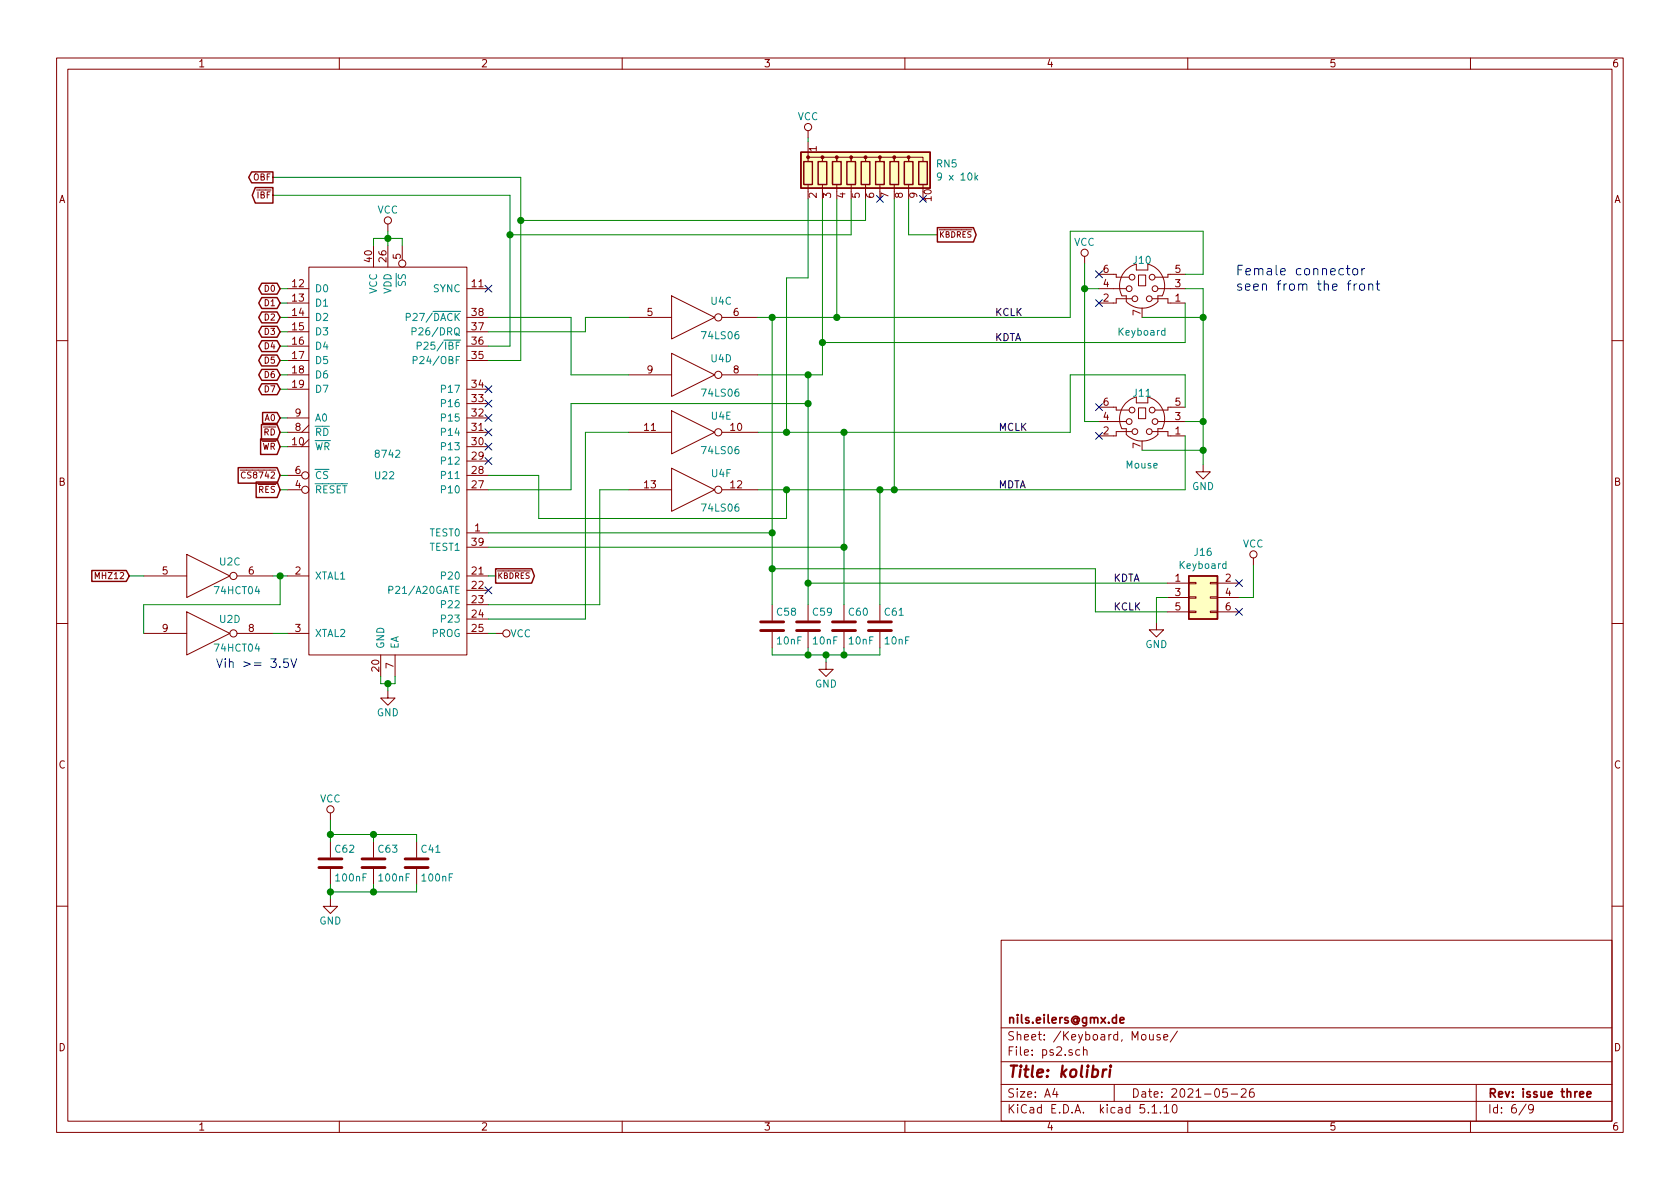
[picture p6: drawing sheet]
EESchema Schematic File Version 4
EELAYER 30 0
EELAYER END
$Descr A4 11693 8268
encoding utf-8
Sheet 6 9
Title "kolibri"
Date "2021-05-26"
Rev "issue three"
Comp "nils.eilers@gmx.de"
Comment1 ""
Comment2 ""
Comment3 ""
Comment4 ""
$EndDescr
$Comp
L main-rescue:8742 U22
U 1 1
P 2700 3250
F 0 "U22" H 2600 3200 50  0000 L CNN
F 1 "8742" H 2600 3350 50  0000 L CNN
F 2 "kolibri:DIP-40" H 2700 3500 50  0001 C CNN
F 3 "" H 2700 3500 50  0000 C CNN
	1    2700 3250
	1    0    0    -1  
$EndComp
$Comp
L main-rescue:Mini-DIN_6pins_ver2 J10
U 1 1
P 7950 2000
F 0 "J10" H 7950 2200 50  0000 C CNN
F 1 "Keyboard" H 7950 1700 50  0000 C CNN
F 2 "kolibri:EB-DIOS-M06" H 7950 2020 50  0001 C CNN
F 3 "" H 7950 2020 50  0000 C CNN
	1    7950 2000
	1    0    0    -1  
$EndComp
$Comp
L main-rescue:Mini-DIN_6pins_ver2 J11
U 1 1
P 7950 2925
F 0 "J11" H 7950 3125 50  0000 C CNN
F 1 "Mouse" H 7950 2625 50  0000 C CNN
F 2 "kolibri:EB-DIOS-M06" H 7950 2945 50  0001 C CNN
F 3 "" H 7950 2945 50  0000 C CNN
	1    7950 2925
	1    0    0    -1  
$EndComp
$Comp
L main-rescue:74LS06 U4
U 5 1
P 4825 3000
F 0 "U4" H 5020 3115 50  0000 C CNN
F 1 "74LS06" H 5015 2875 50  0000 C CNN
F 2 "kolibri:DIP-14" H 4825 3000 50  0001 C CNN
F 3 "" H 4825 3000 50  0000 C CNN
	5    4825 3000
	1    0    0    -1  
$EndComp
$Comp
L main-rescue:74LS06 U4
U 6 1
P 4825 3400
F 0 "U4" H 5020 3515 50  0000 C CNN
F 1 "74LS06" H 5015 3275 50  0000 C CNN
F 2 "kolibri:DIP-14" H 4825 3400 50  0001 C CNN
F 3 "" H 4825 3400 50  0000 C CNN
	6    4825 3400
	1    0    0    -1  
$EndComp
Text GLabel 1950 2000 0    43   3State ~ 0
D0
Text GLabel 1950 2100 0    43   3State ~ 0
D1
Text GLabel 1950 2200 0    43   3State ~ 0
D2
Text GLabel 1950 2300 0    43   3State ~ 0
D3
Text GLabel 1950 2400 0    43   3State ~ 0
D4
Text GLabel 1950 2500 0    43   3State ~ 0
D5
Text GLabel 1950 2600 0    43   3State ~ 0
D6
Text GLabel 1950 2700 0    43   3State ~ 0
D7
Text GLabel 1950 2900 0    43   Input ~ 0
A0
Text GLabel 1950 3000 0    43   Input ~ 0
~RD
Text GLabel 1950 3100 0    43   Input ~ 0
~WR
Text GLabel 1950 3300 0    43   Input ~ 0
~CS8742
Text GLabel 1950 3400 0    43   Input ~ 0
~RES
Wire Wire Line
	2000 2000 1950 2000
Wire Wire Line
	2000 2100 1950 2100
Wire Wire Line
	2000 2200 1950 2200
Wire Wire Line
	2000 2300 1950 2300
Wire Wire Line
	2000 2400 1950 2400
Wire Wire Line
	2000 2500 1950 2500
Wire Wire Line
	2000 2600 1950 2600
Wire Wire Line
	2000 2700 1950 2700
Wire Wire Line
	2000 2900 1950 2900
Wire Wire Line
	2000 3000 1950 3000
Wire Wire Line
	2000 3100 1950 3100
Wire Wire Line
	2000 3300 1950 3300
Wire Wire Line
	2000 3400 1950 3400
$Comp
L main-rescue:GND #PWR0117
U 1 1
P 2700 4800
F 0 "#PWR0117" H 2700 4550 50  0001 C CNN
F 1 "GND" H 2700 4650 50  0000 C CNN
F 2 "" H 2700 4800 50  0000 C CNN
F 3 "" H 2700 4800 50  0000 C CNN
	1    2700 4800
	1    0    0    -1  
$EndComp
Wire Wire Line
	2650 4700 2650 4750
Wire Wire Line
	2650 4750 2700 4750
Wire Wire Line
	2750 4750 2750 4700
Connection ~ 2700 4750
$Comp
L main-rescue:VCC #PWR0110
U 1 1
P 2700 1600
F 0 "#PWR0110" H 2700 1450 50  0001 C CNN
F 1 "VCC" H 2700 1750 50  0000 C CNN
F 2 "" H 2700 1600 50  0000 C CNN
F 3 "" H 2700 1600 50  0000 C CNN
	1    2700 1600
	1    0    0    -1  
$EndComp
NoConn ~ 3400 2000
$Comp
L main-rescue:VCC #PWR0109
U 1 1
P 5625 950
F 0 "#PWR0109" H 5625 800 50  0001 C CNN
F 1 "VCC" H 5625 1100 50  0000 C CNN
F 2 "" H 5625 950 50  0000 C CNN
F 3 "" H 5625 950 50  0000 C CNN
	1    5625 950 
	1    0    0    -1  
$EndComp
NoConn ~ 7650 1900
NoConn ~ 7650 2100
NoConn ~ 7650 2825
NoConn ~ 7650 3025
$Comp
L main-rescue:VCC #PWR0111
U 1 1
P 7550 1825
F 0 "#PWR0111" H 7550 1675 50  0001 C CNN
F 1 "VCC" H 7550 1975 50  0000 C CNN
F 2 "" H 7550 1825 50  0000 C CNN
F 3 "" H 7550 1825 50  0000 C CNN
	1    7550 1825
	-1   0    0    -1  
$EndComp
$Comp
L main-rescue:GND #PWR0112
U 1 1
P 8375 3225
F 0 "#PWR0112" H 8375 2975 50  0001 C CNN
F 1 "GND" H 8375 3075 50  0000 C CNN
F 2 "" H 8375 3225 50  0000 C CNN
F 3 "" H 8375 3225 50  0000 C CNN
	1    8375 3225
	-1   0    0    -1  
$EndComp
Wire Wire Line
	5275 2200 5375 2200
Wire Wire Line
	5275 2600 5625 2600
Wire Wire Line
	5275 3000 5475 3000
Wire Wire Line
	6125 3400 5475 3400
Wire Wire Line
	5625 950  5625 975 
$Comp
L main-rescue:C C61
U 1 1
P 6125 4350
F 0 "C61" H 6150 4450 50  0000 L CNN
F 1 "10nF" H 6150 4250 50  0000 L CNN
F 2 "kolibri:KERKO-5" H 6163 4200 50  0001 C CNN
F 3 "" H 6125 4350 50  0000 C CNN
	1    6125 4350
	1    0    0    -1  
$EndComp
$Comp
L main-rescue:C C60
U 1 1
P 5875 4350
F 0 "C60" H 5900 4450 50  0000 L CNN
F 1 "10nF" H 5900 4250 50  0000 L CNN
F 2 "kolibri:KERKO-5" H 5913 4200 50  0001 C CNN
F 3 "" H 5875 4350 50  0000 C CNN
	1    5875 4350
	1    0    0    -1  
$EndComp
$Comp
L main-rescue:C C59
U 1 1
P 5625 4350
F 0 "C59" H 5650 4450 50  0000 L CNN
F 1 "10nF" H 5650 4250 50  0000 L CNN
F 2 "kolibri:KERKO-5" H 5663 4200 50  0001 C CNN
F 3 "" H 5625 4350 50  0000 C CNN
	1    5625 4350
	1    0    0    -1  
$EndComp
$Comp
L main-rescue:C C58
U 1 1
P 5375 4350
F 0 "C58" H 5400 4450 50  0000 L CNN
F 1 "10nF" H 5400 4250 50  0000 L CNN
F 2 "kolibri:KERKO-5" H 5413 4200 50  0001 C CNN
F 3 "" H 5375 4350 50  0000 C CNN
	1    5375 4350
	1    0    0    -1  
$EndComp
Wire Wire Line
	5375 2200 5375 3700
Connection ~ 5375 2200
Wire Wire Line
	5625 2600 5625 2800
Connection ~ 5625 2600
Connection ~ 6125 3400
$Comp
L main-rescue:GND #PWR0115
U 1 1
P 5750 4600
F 0 "#PWR0115" H 5750 4350 50  0001 C CNN
F 1 "GND" H 5750 4450 50  0000 C CNN
F 2 "" H 5750 4600 50  0000 C CNN
F 3 "" H 5750 4600 50  0000 C CNN
	1    5750 4600
	-1   0    0    -1  
$EndComp
Wire Wire Line
	5375 4500 5375 4550
Wire Wire Line
	5375 4550 5625 4550
Wire Wire Line
	6125 4550 6125 4500
Wire Wire Line
	5875 4500 5875 4550
Connection ~ 5875 4550
Wire Wire Line
	5625 4500 5625 4550
Connection ~ 5625 4550
Wire Wire Line
	5750 4600 5750 4550
Connection ~ 5750 4550
Connection ~ 5625 2800
Wire Wire Line
	5475 3600 5475 3400
Connection ~ 5475 3400
Text Label 6925 2200 0    50   ~ 0
KCLK
Text Label 6925 2375 0    50   ~ 0
KDTA
Text Label 6950 3000 0    50   ~ 0
MCLK
Text Label 6950 3400 0    50   ~ 0
MDTA
Wire Wire Line
	5725 1375 5725 2375
$Comp
L main-rescue:74HCT04 U2
U 4 1
P 1450 4400
F 0 "U2" H 1600 4500 50  0000 C CNN
F 1 "74HCT04" H 1650 4300 50  0000 C CNN
F 2 "kolibri:DIP-14" H 1450 4400 50  0001 C CNN
F 3 "" H 1450 4400 50  0000 C CNN
	4    1450 4400
	1    0    0    -1  
$EndComp
Wire Wire Line
	1000 4000 900  4000
Text GLabel 900  4000 0    43   Input ~ 0
MHZ12
Text Notes 1500 4650 0    60   ~ 0
Vih >= 3.5V
$Comp
L main-rescue:C C62
U 1 1
P 2300 6000
F 0 "C62" H 2325 6100 50  0000 L CNN
F 1 "100nF" H 2325 5900 50  0000 L CNN
F 2 "kolibri:KERKO-5" H 2338 5850 50  0001 C CNN
F 3 "" H 2300 6000 50  0000 C CNN
	1    2300 6000
	1    0    0    -1  
$EndComp
$Comp
L main-rescue:C C63
U 1 1
P 2600 6000
F 0 "C63" H 2625 6100 50  0000 L CNN
F 1 "100nF" H 2625 5900 50  0000 L CNN
F 2 "kolibri:KERKO-5" H 2638 5850 50  0001 C CNN
F 3 "" H 2600 6000 50  0000 C CNN
	1    2600 6000
	1    0    0    -1  
$EndComp
$Comp
L main-rescue:VCC #PWR0120
U 1 1
P 2300 5700
F 0 "#PWR0120" H 2300 5550 50  0001 C CNN
F 1 "VCC" H 2300 5850 50  0000 C CNN
F 2 "" H 2300 5700 50  0000 C CNN
F 3 "" H 2300 5700 50  0000 C CNN
	1    2300 5700
	1    0    0    -1  
$EndComp
Wire Wire Line
	1900 4000 1950 4000
Wire Wire Line
	4375 3400 4175 3400
Wire Wire Line
	2600 1700 2600 1650
Wire Wire Line
	2600 1650 2700 1650
Wire Wire Line
	2800 1650 2800 1700
Wire Wire Line
	2700 1600 2700 1650
Connection ~ 2700 1650
Connection ~ 5375 3700
Connection ~ 5875 3800
Text GLabel 1900 1225 0    43   Output ~ 0
OBF
$Comp
L main-rescue:74HCT04 U2
U 3 1
P 1450 4000
F 0 "U2" H 1600 4100 50  0000 C CNN
F 1 "74HCT04" H 1650 3900 50  0000 C CNN
F 2 "kolibri:DIP-14" H 1450 4000 50  0001 C CNN
F 3 "" H 1450 4000 50  0000 C CNN
	3    1450 4000
	1    0    0    -1  
$EndComp
Wire Wire Line
	2000 4400 1900 4400
Wire Wire Line
	1950 4000 1950 4200
Wire Wire Line
	1950 4200 1000 4200
Wire Wire Line
	1000 4200 1000 4400
Connection ~ 1950 4000
Wire Wire Line
	2700 4750 2750 4750
Wire Wire Line
	5625 2600 5725 2600
Wire Wire Line
	5875 4550 6125 4550
Wire Wire Line
	5625 4550 5750 4550
Wire Wire Line
	5750 4550 5875 4550
Wire Wire Line
	5475 3400 5275 3400
Wire Wire Line
	2700 1650 2800 1650
Wire Wire Line
	2700 1650 2700 1700
Wire Wire Line
	5375 3700 5375 3950
Wire Wire Line
	1950 4000 2000 4000
Wire Wire Line
	3400 3700 5375 3700
Wire Wire Line
	3400 3800 5875 3800
Wire Wire Line
	2700 4750 2700 4800
$Comp
L main-rescue:GND #PWR0123
U 1 1
P 2300 6250
F 0 "#PWR0123" H 2300 6000 50  0001 C CNN
F 1 "GND" H 2300 6100 50  0000 C CNN
F 2 "" H 2300 6250 50  0000 C CNN
F 3 "" H 2300 6250 50  0000 C CNN
	1    2300 6250
	1    0    0    -1  
$EndComp
$Comp
L main-rescue:VCC #PWR0116
U 1 1
P 3450 4400
F 0 "#PWR0116" H 3450 4250 50  0001 C CNN
F 1 "VCC" V 3450 4575 50  0000 C CNN
F 2 "" H 3450 4400 50  0000 C CNN
F 3 "" H 3450 4400 50  0000 C CNN
	1    3450 4400
	0    1    1    0   
$EndComp
Wire Wire Line
	3450 4400 3400 4400
Wire Wire Line
	3400 2500 3625 2500
Wire Wire Line
	3625 2500 3625 1525
Text GLabel 1900 1350 0    43   Output ~ 0
~IBF
Wire Wire Line
	3400 2400 3550 2400
Wire Wire Line
	3550 1350 1900 1350
$Comp
L main-rescue:74LS06 U4
U 4 1
P 4825 2600
F 0 "U4" H 5020 2715 50  0000 C CNN
F 1 "74LS06" H 5015 2475 50  0000 C CNN
F 2 "kolibri:DIP-14" H 4825 2600 50  0001 C CNN
F 3 "" H 4825 2600 50  0000 C CNN
	4    4825 2600
	1    0    0    -1  
$EndComp
Wire Wire Line
	3400 3400 3975 3400
Wire Wire Line
	3975 2800 5625 2800
Wire Wire Line
	3400 4200 4175 4200
Wire Wire Line
	4175 3400 4175 4200
Wire Wire Line
	3400 4300 4075 4300
Wire Wire Line
	4075 4300 4075 3000
Wire Wire Line
	4075 3000 4375 3000
Wire Wire Line
	3400 2300 4075 2300
Wire Wire Line
	4075 2300 4075 2200
Wire Wire Line
	4075 2200 4375 2200
Wire Wire Line
	3400 2200 3975 2200
Wire Wire Line
	3975 2200 3975 2600
Wire Wire Line
	3975 2600 4375 2600
Text GLabel 3450 4000 2    39   Output ~ 0
~KBDRES
Wire Wire Line
	3975 3400 3975 2800
Wire Wire Line
	3750 3300 3400 3300
Wire Wire Line
	3750 3600 5475 3600
Wire Wire Line
	3750 3600 3750 3300
Wire Wire Line
	6525 1625 6325 1625
Wire Wire Line
	6325 1625 6325 1375
Wire Wire Line
	8250 2000 8375 2000
Wire Wire Line
	8375 2000 8375 2200
Wire Wire Line
	7950 2200 8375 2200
Connection ~ 8375 2200
Wire Wire Line
	8375 2200 8375 2925
Wire Wire Line
	7650 2000 7550 2000
Wire Wire Line
	7550 2000 7550 1825
Wire Wire Line
	8250 2100 8250 2375
Wire Wire Line
	7450 2200 7450 1600
Wire Wire Line
	7450 1600 8375 1600
Wire Wire Line
	8375 1600 8375 1900
Wire Wire Line
	8375 1900 8250 1900
Wire Wire Line
	7650 2925 7550 2925
Wire Wire Line
	7550 2925 7550 2000
Connection ~ 7550 2000
Wire Wire Line
	7950 3125 8375 3125
Connection ~ 8375 3125
Wire Wire Line
	8375 3125 8375 3225
Wire Wire Line
	8250 2925 8375 2925
Connection ~ 8375 2925
Wire Wire Line
	8375 2925 8375 3125
Wire Wire Line
	8250 3025 8250 3400
Wire Wire Line
	8250 3400 6225 3400
Wire Wire Line
	8250 2375 5725 2375
Connection ~ 5725 2375
Wire Wire Line
	5725 2375 5725 2600
Wire Wire Line
	8250 2825 8250 2600
Wire Wire Line
	8250 2600 7450 2600
Text Notes 8600 2025 0    67   ~ 0
Female connector\nseen from the front
$Comp
L main-rescue:GND #PWR0113
U 1 1
P 8050 4325
F 0 "#PWR0113" H 8050 4075 50  0001 C CNN
F 1 "GND" H 8050 4175 50  0000 C CNN
F 2 "" H 8050 4325 50  0000 C CNN
F 3 "" H 8050 4325 50  0000 C CNN
	1    8050 4325
	-1   0    0    -1  
$EndComp
$Comp
L main-rescue:VCC #PWR0114
U 1 1
P 8725 3925
F 0 "#PWR0114" H 8725 3775 50  0001 C CNN
F 1 "VCC" H 8725 4075 50  0000 C CNN
F 2 "" H 8725 3925 50  0000 C CNN
F 3 "" H 8725 3925 50  0000 C CNN
	1    8725 3925
	-1   0    0    -1  
$EndComp
Wire Wire Line
	8125 4150 8050 4150
Wire Wire Line
	8050 4150 8050 4325
Text Label 7750 4250 0    50   ~ 0
KCLK
Text Label 7750 4050 0    50   ~ 0
KDTA
Wire Wire Line
	2300 5800 2300 5850
Wire Wire Line
	2600 5850 2600 5800
Wire Wire Line
	2600 5800 2300 5800
Wire Wire Line
	2300 5800 2300 5700
Connection ~ 2300 5800
Wire Wire Line
	2300 6250 2300 6200
Wire Wire Line
	2300 6200 2600 6200
Connection ~ 2300 6200
Wire Wire Line
	2300 6200 2300 6150
Wire Wire Line
	2600 6150 2600 6200
Wire Wire Line
	5875 3800 5875 4200
Wire Wire Line
	6125 3400 6125 4200
NoConn ~ 3400 2700
NoConn ~ 3400 2800
NoConn ~ 3400 2900
NoConn ~ 3400 3000
$Comp
L main-rescue:74LS06 U4
U 3 1
P 4825 2200
F 0 "U4" H 5020 2315 50  0000 C CNN
F 1 "74LS06" H 5015 2075 50  0000 C CNN
F 2 "kolibri:DIP-14" H 4825 2200 50  0001 C CNN
F 3 "" H 4825 2200 50  0000 C CNN
	3    4825 2200
	1    0    0    -1  
$EndComp
Wire Wire Line
	1900 1225 3625 1225
NoConn ~ 3400 3200
NoConn ~ 3400 3100
Wire Wire Line
	3450 4000 3400 4000
NoConn ~ 3400 4100
$Comp
L main-rescue:C C41
U 1 1
P 2900 6000
F 0 "C41" H 2925 6100 50  0000 L CNN
F 1 "100nF" H 2925 5900 50  0000 L CNN
F 2 "kolibri:KERKO-5" H 2938 5850 50  0001 C CNN
F 3 "" H 2900 6000 50  0000 C CNN
	1    2900 6000
	1    0    0    -1  
$EndComp
Wire Wire Line
	2900 5850 2900 5800
Wire Wire Line
	2900 5800 2600 5800
Connection ~ 2600 5800
Wire Wire Line
	2900 6150 2900 6200
Wire Wire Line
	2900 6200 2600 6200
Connection ~ 2600 6200
$Comp
L Device:R_Network09 RN?
U 1 1
P 6025 1175
AR Path="/60F127A0/62061AFA" Ref="RN?"  Part="1" 
AR Path="/58C640AE/62061AFA" Ref="RN5"  Part="1" 
F 0 "RN5" H 6513 1221 50  0000 L CNN
F 1 "9 x 10k" H 6513 1130 50  0000 L CNN
F 2 "kolibri:R_Array_SIP10" V 6600 1175 50  0001 C CNN
F 3 "http://www.vishay.com/docs/31509/csc.pdf" H 6025 1175 50  0001 C CNN
	1    6025 1175
	1    0    0    -1  
$EndComp
Wire Wire Line
	6025 1375 6025 1525
Wire Wire Line
	6025 1525 3625 1525
Connection ~ 3625 1525
Wire Wire Line
	3625 1525 3625 1225
Wire Wire Line
	5625 2800 5625 4050
Wire Wire Line
	8125 4050 5625 4050
Connection ~ 5625 4050
Wire Wire Line
	5625 4050 5625 4200
Connection ~ 5375 3950
Wire Wire Line
	5375 3950 5375 4200
NoConn ~ 8625 4050
NoConn ~ 6425 1375
Wire Wire Line
	5375 2200 5825 2200
Wire Wire Line
	5625 1375 5625 1925
Wire Wire Line
	5625 1925 5475 1925
Wire Wire Line
	5475 1925 5475 3000
Connection ~ 5475 3000
Wire Wire Line
	5475 3000 5875 3000
Wire Wire Line
	5875 3000 7450 3000
Connection ~ 5875 3000
Wire Wire Line
	7450 3000 7450 2600
Wire Wire Line
	5875 3000 5875 3800
Wire Wire Line
	3550 1350 3550 1625
Wire Wire Line
	3550 1625 5925 1625
Wire Wire Line
	5925 1625 5925 1375
Connection ~ 3550 1625
Wire Wire Line
	3550 1625 3550 2400
Wire Wire Line
	6225 1375 6225 3400
Connection ~ 6225 3400
Wire Wire Line
	6225 3400 6125 3400
Text GLabel 6525 1625 2    39   Output ~ 0
~KBDRES
Wire Wire Line
	5825 1375 5825 2200
Connection ~ 5825 2200
Wire Wire Line
	5825 2200 7450 2200
NoConn ~ 6125 1375
$Comp
L Connector_Generic:Conn_02x03_Odd_Even J?
U 1 1
P 8325 4150
AR Path="/60F127A0/618054B4" Ref="J?"  Part="1" 
AR Path="/58C640AE/618054B4" Ref="J16"  Part="1" 
F 0 "J16" H 8375 4467 50  0000 C CNN
F 1 "Keyboard" H 8375 4376 50  0000 C CNN
F 2 "kolibri:IDC-Header_2x03_P2.54mm_Vertical" H 8325 4150 50  0001 C CNN
F 3 "~" H 8325 4150 50  0001 C CNN
	1    8325 4150
	1    0    0    -1  
$EndComp
Wire Wire Line
	8625 4150 8725 4150
Wire Wire Line
	8725 4150 8725 3925
Wire Wire Line
	8125 4250 7625 4250
Wire Wire Line
	7625 4250 7625 3950
Wire Wire Line
	7625 3950 5375 3950
NoConn ~ 8625 4250
$EndSCHEMATC
